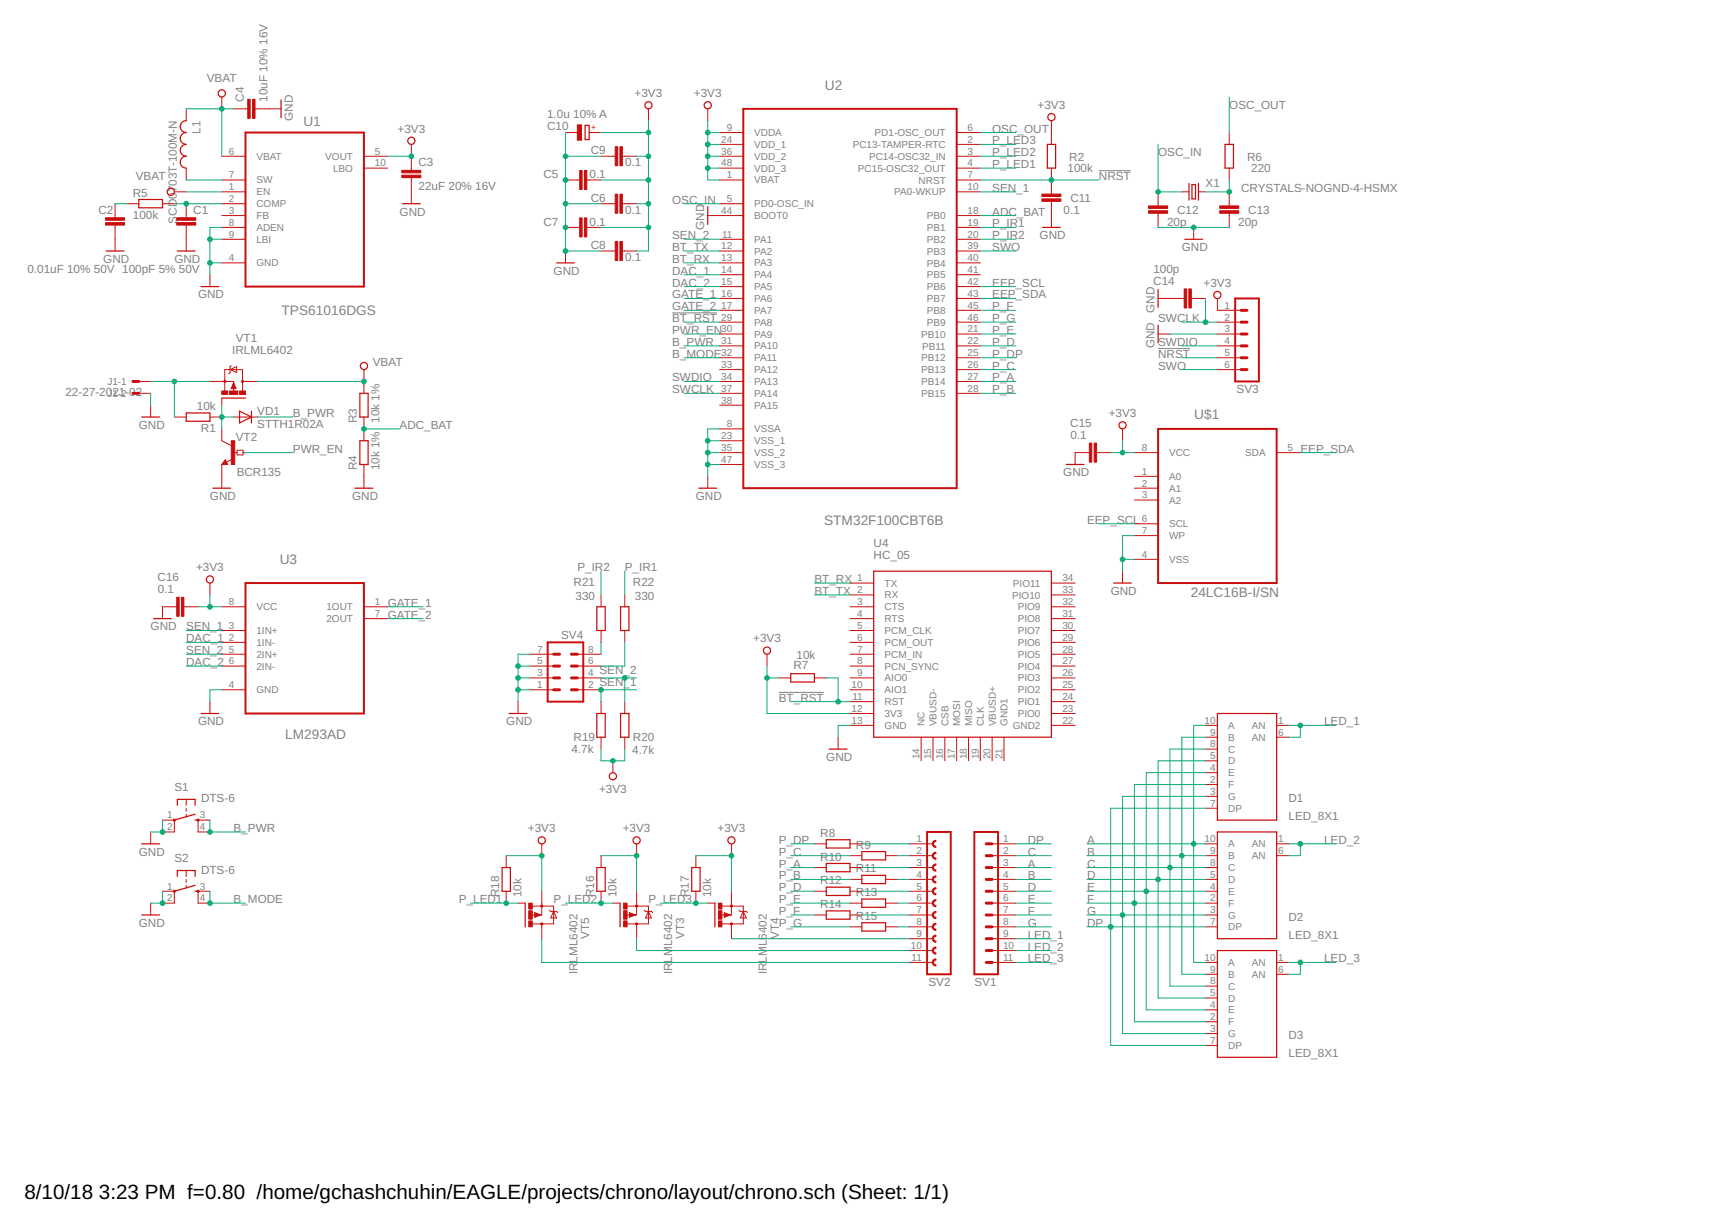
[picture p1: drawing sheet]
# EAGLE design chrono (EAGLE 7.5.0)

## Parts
C1  100pF 5% 50V  C-EUC0805  [C0805]
C2  0.01uF 10% 50V  C-EUC0805  [C0805]
C3  22uF 20% 16V  C-EUC1206  [C1206]
C4  10uF 10% 16V  C-EUC0805  [C0805]
C5  0.1  C-EUC0603  [C0603]
C6  0.1  C-EUC0603  [C0603]
C7  0.1  C-EUC0603  [C0603]
C8  0.1  C-EUC0603  [C0603]
C9  0.1  C-EUC0603  [C0603]
C10  1.0u 10% A  CPOL-EUSMCA  [SMC_A]
C11  0.1  C-EUC0603  [C0603]
C12  20p  C-EUC0603  [C0603]
C13  20p  C-EUC0603  [C0603]
C14  100p  C-EUC0603  [C0603]
C15  0.1  C-EUC0603  [C0603]
C16  0.1  C-EUC0603  [C0603]
D1  LED_8X1  [LED_DIP10]
D2  LED_8X1  [LED_DIP10]
D3  LED_8X1  [LED_DIP10]
J1  22-27-2021-02  [6410-02]
L1  SCD0703T-100M-N  L-US  [SCD0703]
R1  10k  R-EU_R0805  [R0805]
R2  100k  R-EU_R0603  [R0603]
R3  10k 1%  R-EU_R0603  [R0603]
R4  10k 1%  R-EU_R0603  [R0603]
R5  100k  R-EU_R0805  [R0805]
R6  220  R-EU_R0603  [R0603]
R7  10k  R-EU_R0603  [R0603]
R8  R-EU_R0603  [R0603]
R9  R-EU_R0603  [R0603]
R10  R-EU_R0603  [R0603]
R11  R-EU_R0603  [R0603]
R12  R-EU_R0603  [R0603]
R13  R-EU_R0603  [R0603]
R14  R-EU_R0603  [R0603]
R15  R-EU_R0603  [R0603]
R16  10k  R-EU_R0603  [R0603]
R17  10k  R-EU_R0603  [R0603]
R18  10k  R-EU_R0603  [R0603]
R19  4.7k  R-EU_R0603  [R0603]
R20  4.7k  R-EU_R0603  [R0603]
R21  330  R-EU_R0603  [R0603]
R22  330  R-EU_R0603  [R0603]
S1  DTS-6  [DTS-6]
S2  DTS-6  [DTS-6]
SV1  MA11-1W  [MA11-1W]
SV2  FE11-1  [FE11]
SV3  MA06-1  [MA06-1]
SV4  MA04-2  [MA04-2]
U1  TPS61016DGS  [SOP50P490X110-10N]
U2  STM32F100CBT6B  [QFP50P900X900X160-48N]
U3  LM293AD  [SOIC127P600X175-8N]
U4  HC_05  [BLUETOOTH_SMD]
U$1  24LC16B-I/SN  [SOIC127P600X175-8N]
VD1  STTH1R02A  VD-SMA  [SMA]
VT1  IRLML6402  [MICRO3]
VT2  BCR135  VT_NPN_DIGITAL  [SOT23-BEC]
VT3  IRLML6402  [MICRO3]
VT4  IRLML6402  [MICRO3]
VT5  IRLML6402  [MICRO3]
X1  CRYSTALS-NOGND-4-HSMX  [HC49-4-HSMX]

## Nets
!BT_RST: R7.2 U2.29(PA8) U4.11(RST)
!NRST: C11.1 R2.2 SV3.5 U2.7(NRST)
+3V3: C3.1 C5.2 C6.2 C7.2 C8.2 C9.1 C10.+ C15.2 C16.2 R2.1 R7.1 R16.2 R17.2 R18.2 R19.1 R20.1 SV3.1 U1.5(VOUT) U2.1(VBAT) U2.9(VDDA) U2.24(VDD_1) U2.36(VDD_2) U2.48(VDD_3) U3.8(VCC) U4.12(3V3) U$1.8(VCC) VT3.2(S) VT4.2(S) VT5.2(S)
A: D1.10(A) D2.10(A) D3.10(A) SV1.3
ADC_BAT: R3.1 R4.2 U2.18(PB0)
B: D1.9(B) D2.9(B) D3.9(B) SV1.4
B_MODE: S2.3 S2.4 U2.32(PA11)
B_PWR: S1.3 S1.4 U2.31(PA10) VD1.C
BT_RX: U2.13(PA3) U4.1(TX)
BT_TX: U2.12(PA2) U4.2(RX)
C: D1.8(C) D2.8(C) D3.8(C) SV1.2
D: D1.5(D) D2.5(D) D3.5(D) SV1.5
DAC_1: U2.14(PA4) U3.2(1IN-)
DAC_2: U2.15(PA5) U3.6(2IN-)
DP: D1.7(DP) D2.7(DP) D3.7(DP) SV1.1
E: D1.4(E) D2.4(E) D3.4(E) SV1.6
EEP_SCL: U2.42(PB6) U$1.6(SCL)
EEP_SDA: U2.43(PB7) U$1.5(SDA)
F: D1.2(F) D2.2(F) D3.2(F) SV1.7
G: D1.3(G) D2.3(G) D3.3(G) SV1.8
GATE_1: U2.16(PA6) U3.1(1OUT)
GATE_2: U2.17(PA7) U3.7(2OUT)
GND: C1.2 C2.2 C3.2 C4.2 C5.1 C6.1 C7.1 C8.1 C9.2 C10.- C11.2 C12.2 C13.2 C14.1 C15.1 C16.1 J1.2 R4.1 S1.1 S1.2 S2.1 S2.2 SV3.3 SV4.1 SV4.3 SV4.5 SV4.7 U1.4(GND) U1.8(ADEN) U1.9(LBI) U2.8(VSSA) U2.23(VSS_1) U2.35(VSS_2) U2.44(BOOT0) U2.47(VSS_3) U3.4(GND) U4.13(GND) U$1.4(VSS) U$1.7(WP) VT2.E
LED_1: D1.1(AN) D1.6(AN) SV1.9
LED_2: D2.1(AN) D2.6(AN) SV1.10
LED_3: D3.1(AN) D3.6(AN) SV1.11
N$1: J1.1 R1.2 VT1.2(S)
N$2: R1.1 VD1.A VT1.1(G) VT2.C
N$3: C1.1 R5.2 U1.2(COMP)
N$4: L1.P$1 U1.7(SW)
N$5: C2.1 R5.1
N$6: C13.1 R6.2 X1.2
N$7: R8.2 SV2.1
N$8: R9.2 SV2.2
N$9: R10.2 SV2.3
N$10: R11.2 SV2.4
N$21: R21.1 SV4.8
N$22: R12.2 SV2.5
N$23: R13.2 SV2.6
N$24: R14.2 SV2.7
N$25: R15.2 SV2.8
N$26: SV2.9 VT4.3(D)
N$27: SV2.10 VT3.3(D)
N$28: SV2.11 VT5.3(D)
N$29: R22.1 SV4.6
OSC_IN: C12.1 U2.5(PD0-OSC_IN) X1.1
OSC_OUT: R6.1 U2.6(PD1-OSC_OUT)
P_A: R10.1 U2.27(PB14)
P_B: R11.1 U2.28(PB15)
P_C: R9.1 U2.26(PB13)
P_D: R12.1 U2.22(PB11)
P_DP: R8.1 U2.25(PB12)
P_E: R13.1 U2.21(PB10)
P_F: R14.1 U2.45(PB8)
P_G: R15.1 U2.46(PB9)
P_IR1: R22.2 U2.19(PB1)
P_IR2: R21.2 U2.20(PB2)
P_LED1: R18.1 U2.4(PC15-OSC32_OUT) VT5.1(G)
P_LED2: R16.1 U2.3(PC14-OSC32_IN) VT3.1(G)
P_LED3: R17.1 U2.2(PC13-TAMPER-RTC) VT4.1(G)
PWR_EN: U2.30(PA9) VT2.B
SEN_1: R19.2 SV4.2 U2.10(PA0-WKUP) U3.3(1IN+)
SEN_2: R20.2 SV4.4 U2.11(PA1) U3.5(2IN+)
SWCLK: C14.2 SV3.2 U2.37(PA14)
SWDIO: SV3.4 U2.34(PA13)
SWO: SV3.6 U2.39(PB3)
VBAT: C4.1 L1.P$2 R3.2 U1.1(EN) U1.6(VBAT) VT1.3(D)
Unconnected: U1.3(FB) U1.10(LBO) U2.33(PA12) U2.38(PA15) U2.40(PB4) U2.41(PB5) U4.3(CTS) U4.4(RTS) U4.5(PCM_CLK) U4.6(PCM_OUT) U4.7(PCM_IN) U4.8(PCN_SYNC) U4.9(AIO0) U4.10(AIO1) U4.14(NC) U4.15(VBUSD-) U4.16(CSB) U4.17(MOSI) U4.18(MISO) U4.19(CLK) U4.20(VBUSD+) U4.21(GND1) U4.22(GND2) U4.23(PIO0) U4.24(PIO1) U4.25(PIO2) U4.26(PIO3) U4.27(PIO4) U4.28(PIO5) U4.29(PIO6) U4.30(PIO7) U4.31(PIO8) U4.32(PIO9) U4.33(PIO10) U4.34(PIO11) U$1.1(A0) U$1.2(A1) U$1.3(A2)
